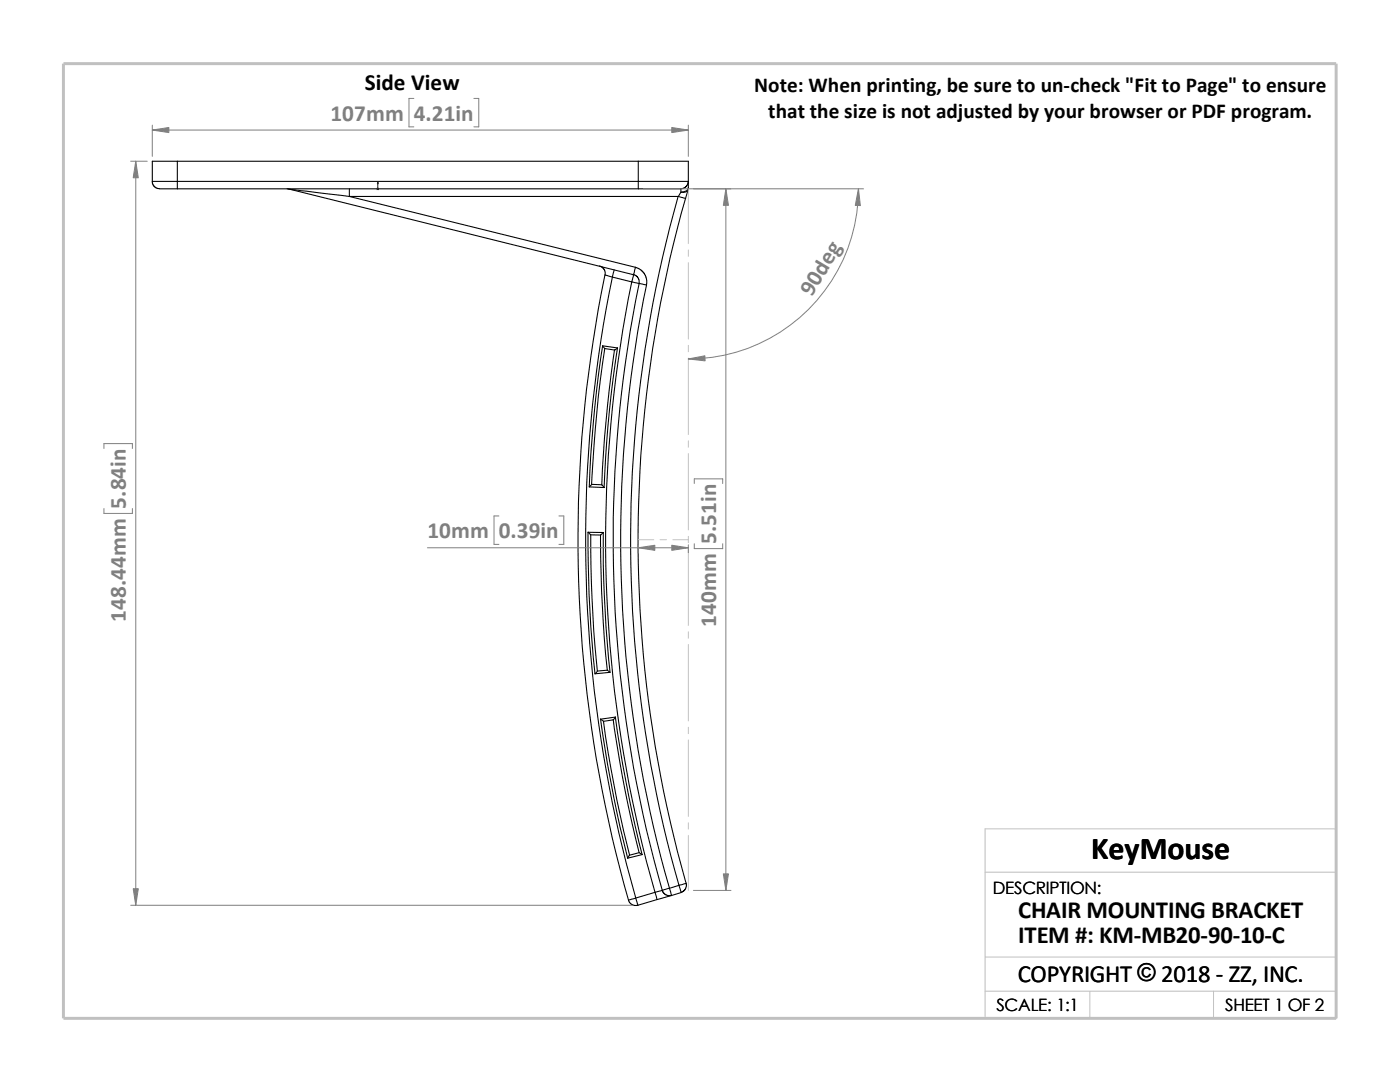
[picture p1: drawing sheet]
<svg xmlns="http://www.w3.org/2000/svg" width="279mm" height="216mm" viewBox="0 0 279 216" stroke-linecap="round" stroke-linejoin="round" font-family="sans-serif">
<g fill="none" stroke="#c0c0c0" stroke-width=".2">
<path d="M137.4 37.7v10.9M137.4 49.9v1.2M137.4 52.4v15.2M137.4 68.9v1.3M137.4 71.5v15.2M137.4 88v1.2M137.4 90.5v15.2M127.4 107.7h3.1M131.7 107.7h1.3M134.3 107.7h3.1M137.4 107v1.3M137.4 109.6v15.2"/>
<path d="M137.4 126.1v1.2M137.4 128.6v15.2M137.4 145.1v1.3M137.4 147.7v15.2M137.4 164.2v1.2M137.4 166.7v11M196.6 174h70.1M196.6 197.8h70.1M196.6 191h70.1M217.5 197.8v5.4M242.2 197.8v5.4M26.8 203.2h239.9v-37.8h-70.1v37.8"/>
</g>
<path d="M12.7 12.7h254v190.5h-254z" fill="none" stroke="#c0c0c0" stroke-width=".59"/>
<g fill="none" stroke="#000" stroke-width=".21">
<path d="M30.4 36.2h5M30.4 36.2v.3l.3 .6 .8 .5 3.9 .1M35.4 36.2v1.5M35.4 32.2h-5v4M35.4 32.2v4M35.4 36.2h92M35.4 32.2h92M35.4 37.7h92M57.3 37.7h.4M57.7 37.7l68.7 17.1M57.7 37.7l12 1.5M69.7 37.7v1.5"/>
<path d="M69.7 39.2l57.1 14.1-.4 1.5M69.7 39.2h65.7M127.4 37.7h8.5M127.4 32.2v4M127.4 36.2h10M127.4 32.2h10v4M127.4 36.2v1.5M135.3 39.2a251.7 251.7 0 0 0 .2 137.5M135.4 39.2l1.4 .4M135.9 37.7v.7M135.9 38.4l-.5 .8M136.8 39.6a249.2 249.2 0 0 0 .1 136.6"/>
<path d="M137.3 37.9a1.25 1.25 0 0 1-1.4 .5M137.3 37.9l-.5 1.7M137.4 36.2l-.4 .9-.4 .4-.7 .2M137.4 37.5a1.27 1.27 0 0 1-1.5 .9M137.4 36.2v1.3M137.4 37.5l-.1 .4M119.6 53.1l.5 .2 .5 .4 .2 .6v.6l1.4 .4M120.7 54.8a261.7 261.7 0 0 0 4.7 124.8M122.2 55.3a259.5 259.5 0 0 0 4.7 123.9M122.2 55.3l3.9 1M122.6 53.8l-.4 1.5M126.1 56.2a256 256 0 0 0 4.6 121.9"/>
<path d="M126.1 56.3l1.5 .3M126.4 54.8l.6 .3 .3 .3 .3 .5v.7M126.4 54.8l-.3 1.5M126.8 53.3l1.1 .5 .7 .8 .4 1.1v1.2M127.6 56.6a255.1 255.1 0 0 0 4.6 121M127.6 56.6l1.4 .3M129 56.9a253.4 253.4 0 0 0 4.6 120.3M120.3 69l.4 .6M120.3 69l2.9 .4M120.3 69a242.7 242.7 0 0 0-2.7 28.2M120.7 69.6a270 270 0 0 0-2.6 27M122.6 69.8a257.4 257.4 0 0 0-2.5 26.9"/>
<path d="M123.2 69.4l-.5 .4-2-.2M123.2 69.4a236.3 236.3 0 0 0-2.6 27.8M120.1 96.7l.5 .6-3-.1M120.1 96.7l-2-.1-.5 .6M117.3 106.2a247.6 247.6 0 0 0 1.4 28.3M117.9 106.7a255.5 255.5 0 0 0 1.3 27.2M119.8 106.7a253.4 253.4 0 0 0 1.4 27M120.4 106.3a241.3 241.3 0 0 0 1.4 27.8M120.4 106.3l-.5 .5-2-.1M120.4 106.3l-3-.1 .5 .5M121.2 133.7l.6 .5-3.1 .3M121.2 133.7l-2 .2-.5 .6"/>
<path d="M119.8 143.5l.6 .4M119.8 143.5a263.3 263.3 0 0 0 5.5 27.7M120.4 143.9a251.8 251.8 0 0 0 5.2 26.7M122.4 143.6a238.1 238.1 0 0 0 5.2 26.5M122.8 143.1a254 254 0 0 0 5.3 27.4M122.8 143.1l-.4 .5-2 .3M122.8 143.1l-3 .4M125.4 179.6l.2 .4 .6 .6h1.1M126.9 179.2l.4 1.4M126.9 179.2l-1.5 .4M127.6 170.1l.6 .4-2.9 .7M127.6 170.1l-2 .5-.3 .6"/>
<path d="M130.7 178.1l-3.8 1.1M130.7 178.1l.4 1.4M131.1 179.5l-3.8 1.1M132.2 177.6l.1 .4 .5 .5 .6 .2 .6-.1M132.2 177.6l-1.5 .5M133.6 177.2l-1.4 .4M133.6 177.2l.4 1.5M134 178.7l-2.9 .8M135.5 176.7l-1.9 .5M135.5 176.7l1.4-.4 .1 .5-.2 .6-.5 .5-.4 .2M135.5 176.7l.4 1.4-1.9 .6"/>
</g>
<path d="M75.4 36.3l.1 .4h-.2z" fill="#00f" stroke="#00f" stroke-width=".2"/>
<path d="M75.3 37.7h.3M75.3 37.5l.3 .3M75.4 37.7h.1M75.4 36.3v1.5M75.5 37.5l-.3 .3" fill="none" stroke="#00f" stroke-width=".2"/>
<g fill="none" stroke="#808080" stroke-width=".2">
<path d="M82.6 19.6h-1v5.7h1M94.6 19.6h.9v5.7h-.9M26.1 32.2h3.3M27.1 32.2v148.4M30.4 26h107M30.4 25v6.2M128.4 37.7h43.9M137.4 25v6.2M144.9 37.7v140M171.3 37.7a33.9 33.9 0 0 1-33.9 33.9M20.7 89.5v-1h5.7v1M138.6 96.5v-1h5.6v1"/>
<path d="M20.7 101.5v.9h5.7v-.9M85.3 109.3h52.1M99.6 103h-1v5.6h1M111.5 103h1v5.6h-1M127.4 108.7v1.6M137.4 108.7v1.6M138.6 108.5v1h5.6v-1M138.4 177.7h7.5M26.1 180.6h100.2"/>
</g>
<g fill="#808080" stroke="#808080" stroke-width=".2">
<path d="M144.9 37.7l.5 3.3h-1z"/>
<path d="M144.4 174.4h1l-.5 3.3z"/>
<path d="M134.1 108.8l3.3 .5-3.3 .5z"/>
<path d="M127.4 109.3l3.3-.5v1z"/>
<path d="M137.4 71.6l3.3-.6v1z"/>
<path d="M171.3 37.7l.4 3.3h-1z"/>
<path d="M30.4 26l3.3-.6v1.1z"/>
<path d="M134.1 25.4l3.3 .6-3.3 .5z"/>
<path d="M27.1 32.2l.5 3.3h-1z"/>
<path d="M26.6 177.3h1l-.5 3.3z"/>
</g>
<text font-size="6.4" x="217.8" y="171.4">KeyMouse</text>
<g font-size="4.9">
<text x="203.2" y="183.2">CHAIR MOUNTING BRACKET</text>
<text x="203.2" y="188.1">ITEM #: KM-MB20-90-10-C</text>
<text x="203.1" y="195.9">COPYRIGHT © 2018 - ZZ, INC.</text>
<text x="227" y="195.8">©</text>
</g>
<text font-size="4.6" x="72.8" y="18">Side View</text>
<g font-size="4.6" fill="#808080">
<text x="66" y="24.1">107mm</text>
<text x="82.6" y="24.1">4.21in</text>
<text x="162" y="59.3" transform="rotate(-59 162 59.3)">90deg</text>
<text x="25.1" y="101.5" transform="rotate(-90 25.1 101.5)">5.84in</text>
<text x="85.3" y="107.4">10mm</text>
<text x="99.6" y="107.4">0.39in</text>
<text x="142.9" y="108.5" transform="rotate(-90 142.9 108.5)">5.51in</text>
<text x="25.1" y="124.1" transform="rotate(-90 25.1 124.1)">148.44mm</text>
<text x="142.9" y="125.1" transform="rotate(-90 142.9 125.1)">140mm</text>
</g>
<g font-size="4.2">
<text x="150.5" y="18.4">Note: When printing, be sure to un-check &quot;Fit to Page&quot; to ensure</text>
<text x="153.3" y="23.6">that the size is not adjusted by your browser or PDF program.</text>
</g>
<g font-size="3.4">
<text x="198.2" y="178.5">DESCRIPTION:</text>
<text x="198.8" y="201.7">SCALE: 1:1</text>
<text x="244.5" y="201.7">SHEET 1 OF 2</text>
</g>
</svg>
